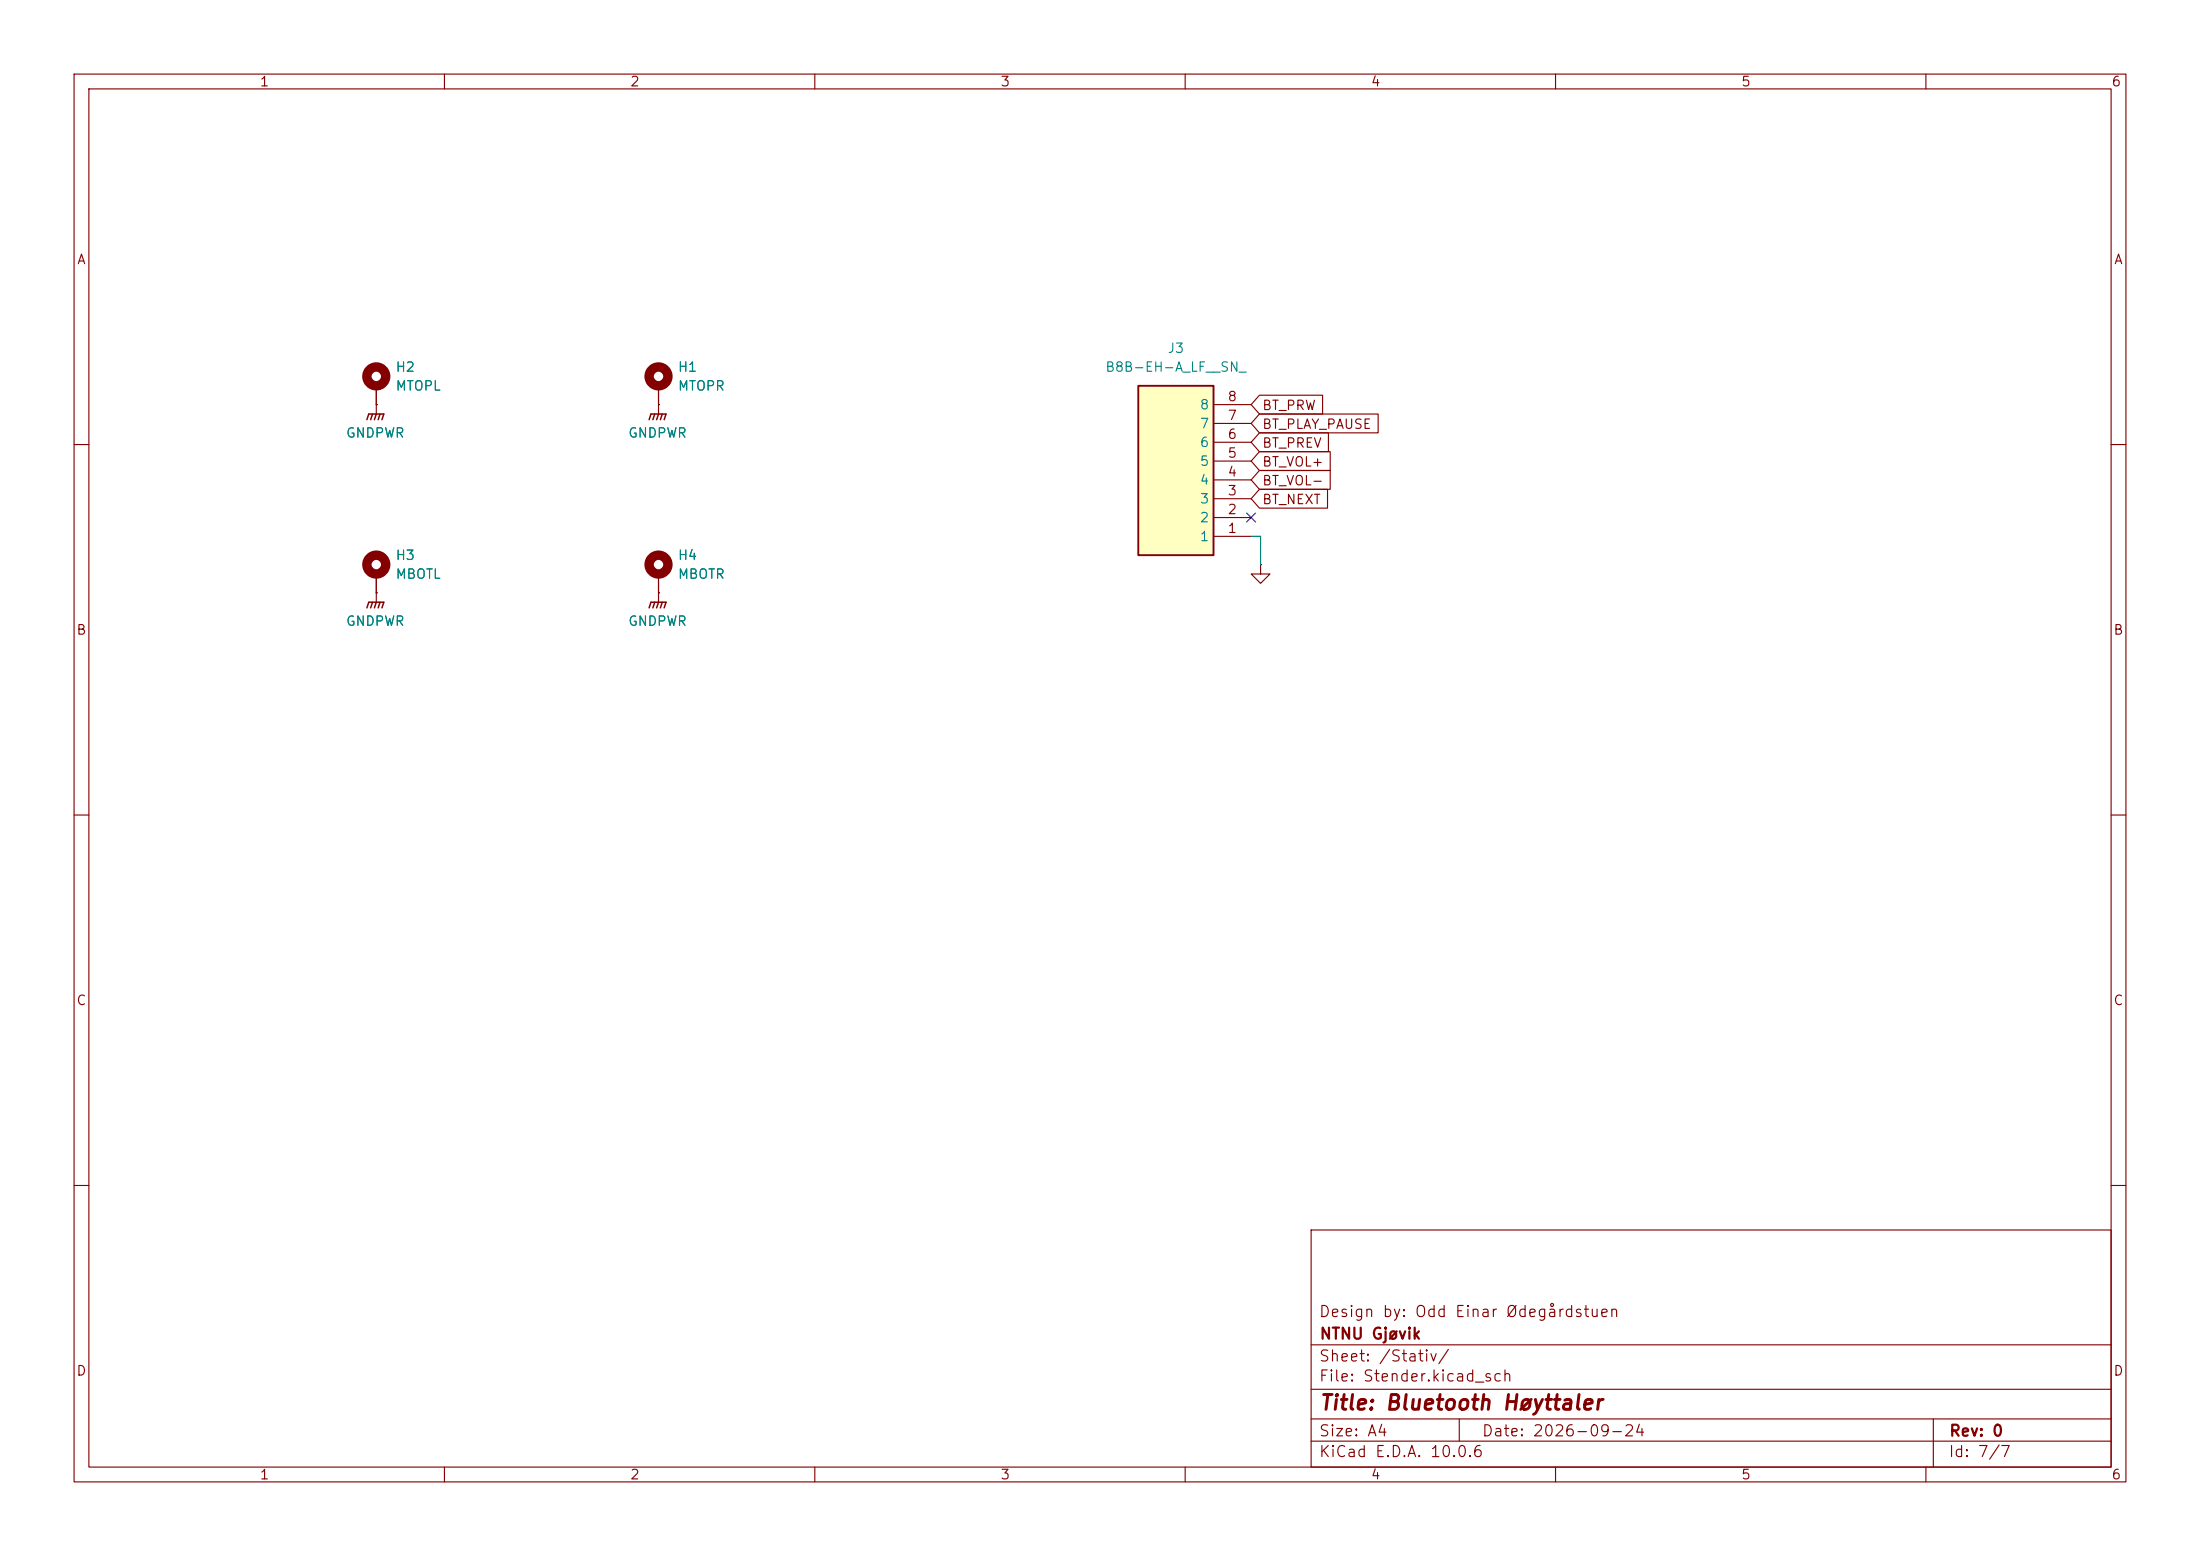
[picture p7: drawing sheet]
<svg xmlns="http://www.w3.org/2000/svg" width="297mm" height="210mm" viewBox="0 0 297 210" stroke-linecap="round" stroke-linejoin="round" font-family="sans-serif">
<g fill="none" stroke="#840000" stroke-width=".15">
<path d="M10 10h277v190h-277zM12 12h273v186h-273zM60 10v2M110 10v2M160 10v2M210 10v2M260 10v2M10 60h2M170.2 76.2v1.3h1.2l-1.2 1.2-1.3-1.2h1.3M170.2 76.2h.1M285 60h2M10 110h2"/>
<path d="M285 110h2M10 160h2M177 166h108v32h-108zM285 160h2M60 198v2M110 198v2M160 198v2M177 194.5h108M177 191.5h108M177 187.5h108M177 181.5h108M197 191.5v3"/>
<path d="M210 198v2M260 198v2M261 191.5v6.5"/>
</g>
<path d="M153.7 52.1h10.1v22.8h-10.1z" fill="#ffffc2"/>
<path d="M153.7 52.1h10.1v22.8h-10.1z" fill="none" stroke="#840000" stroke-width=".25"/>
<g fill="none" stroke="#840000" stroke-width=".15">
<path d="M50.8 54.6h.1M50.8 52.1v3.8M88.9 54.6h.1M88.9 52.1v3.8M163.8 59.7h5.1M163.8 57.2h5.1M163.8 54.6h5.1M170 55.9h16.1v2.5h-16.1l-1.1-1.2zM170 53.3h8.6v2.6h-8.6l-1.1-1.3zM170 58.4h9.3v2.6h-9.3l-1.1-1.3zM50.8 77.5v3.8M88.9 77.5v3.8"/>
<path d="M163.8 72.4h5.1M163.8 69.9h5.1M163.8 67.3h5.1M163.8 64.8h5.1M163.8 62.2h5.1M170 66h9.2v2.6h-9.2l-1.1-1.3zM170 61h9.6v2.5h-9.6l-1.1-1.3zM170 63.5h9.6v2.5h-9.6l-1.1-1.2zM50.8 80h.1M88.9 80h.1"/>
</g>
<g fill="none" stroke="#840000" stroke-width=".2">
<path d="M49.5 56.6l.3-.7h2l-.2 .7M50.3 55.9l-.3 .7M50.8 55.9l-.3 .7M51.3 55.9l-.2 .7M87.6 56.6l.3-.7h2l-.2 .7M88.4 55.9l-.3 .7M88.9 55.9l-.3 .7M89.4 55.9l-.2 .7M49.5 82l.3-.7h2l-.2 .7M50.3 81.3l-.3 .7M50.8 81.3l-.3 .7M51.3 81.3l-.2 .7"/>
<path d="M87.6 82l.3-.7h2l-.2 .7M88.4 81.3l-.3 .7M88.9 81.3l-.3 .7M89.4 81.3l-.2 .7"/>
</g>
<g fill="none" stroke="#840000" stroke-width="1.3">
<circle cx="50.8" cy="50.8" r="1.27"/>
<circle cx="88.9" cy="50.8" r="1.27"/>
<circle cx="50.8" cy="76.2" r="1.27"/>
<circle cx="88.9" cy="76.2" r="1.27"/>
</g>
<path d="M168.9 72.4h1.3v3.8" fill="none" stroke="#008400" stroke-width=".15"/>
<path d="M168.3 69.2l1.2 1.3M169.5 69.2l-1.2 1.3" fill="none" stroke="#000084" stroke-width=".15"/>
<text font-size="2" fill="#840000" x="178" y="190.8">Title: Bluetooth Høyttaler</text>
<g font-size="1.5" fill="#840000">
<text x="178" y="178.1">Design by: Odd Einar Ødegårdstuen</text>
<text x="178" y="184.1">Sheet: /Stativ/</text>
<text x="178" y="181.1">NTNU Gjøvik</text>
<text x="178" y="186.8">File: Stender.kicad_sch</text>
<text x="178" y="197">KiCad E.D.A. 10.0.6</text>
<text x="178" y="194.2">Size: A4</text>
<text x="200" y="194.2">Date: 2026-09-24</text>
<text x="263" y="197">Id: 7/7</text>
<text x="263" y="194.2">Rev: 0</text>
</g>
<g font-size="1.3" fill="#840000">
<text x="35" y="12">1</text>
<text x="85" y="12">2</text>
<text x="135" y="12">3</text>
<text x="185" y="12">4</text>
<text x="235" y="12">5</text>
<text x="285" y="12">6</text>
<text x="10.3" y="36">A</text>
<text x="285.3" y="36">A</text>
<text x="165.6" y="59.6">6</text>
<text x="165.6" y="57">7</text>
<text x="165.6" y="54.5">8</text>
<text x="170.3" y="58.2">BT_PLAY_PAUSE</text>
<text x="170.3" y="55.7">BT_PRW</text>
<text x="165.6" y="64.6">4</text>
<text x="165.6" y="62.1">5</text>
<text x="170.3" y="63.3">BT_VOL+</text>
<text x="170.3" y="60.7">BT_PREV</text>
<text x="170.3" y="65.8">BT_VOL-</text>
<text x="165.6" y="69.7">2</text>
<text x="165.6" y="67.2">3</text>
<text x="170.3" y="68.4">BT_NEXT</text>
<text x="165.6" y="72.3">1</text>
<text x="10.2" y="86">B</text>
<text x="285.2" y="86">B</text>
<text x="10.2" y="136">C</text>
<text x="285.2" y="136">C</text>
<text x="10.2" y="186">D</text>
<text x="285.2" y="186">D</text>
<text x="35" y="200">1</text>
<text x="85" y="200">2</text>
<text x="135" y="200">3</text>
<text x="185" y="200">4</text>
<text x="235" y="200">5</text>
<text x="285" y="200">6</text>
</g>
<g font-size="1.3" fill="#008484">
<text x="157.5" y="48">J3</text>
<text x="53.3" y="50.5">H2</text>
<text x="53.3" y="53">MTOPL</text>
<text x="91.4" y="50.5">H1</text>
<text x="91.4" y="53">MTOPR</text>
<text x="149.1" y="50.5">B8B-EH-A_LF__SN_</text>
<text x="46.6" y="59.4">GNDPWR</text>
<text x="84.7" y="59.4">GNDPWR</text>
<text x="161.9" y="58.1">7</text>
<text x="161.9" y="55.6">8</text>
<text x="161.9" y="65.7">4</text>
<text x="161.9" y="63.2">5</text>
<text x="161.9" y="60.7">6</text>
<text x="161.9" y="70.8">2</text>
<text x="161.9" y="68.3">3</text>
<text x="53.3" y="75.9">H3</text>
<text x="91.4" y="75.9">H4</text>
<text x="161.9" y="73.4">1</text>
<text x="53.3" y="78.4">MBOTL</text>
<text x="91.4" y="78.4">MBOTR</text>
<text x="46.6" y="84.8">GNDPWR</text>
<text x="84.7" y="84.8">GNDPWR</text>
</g>
</svg>
